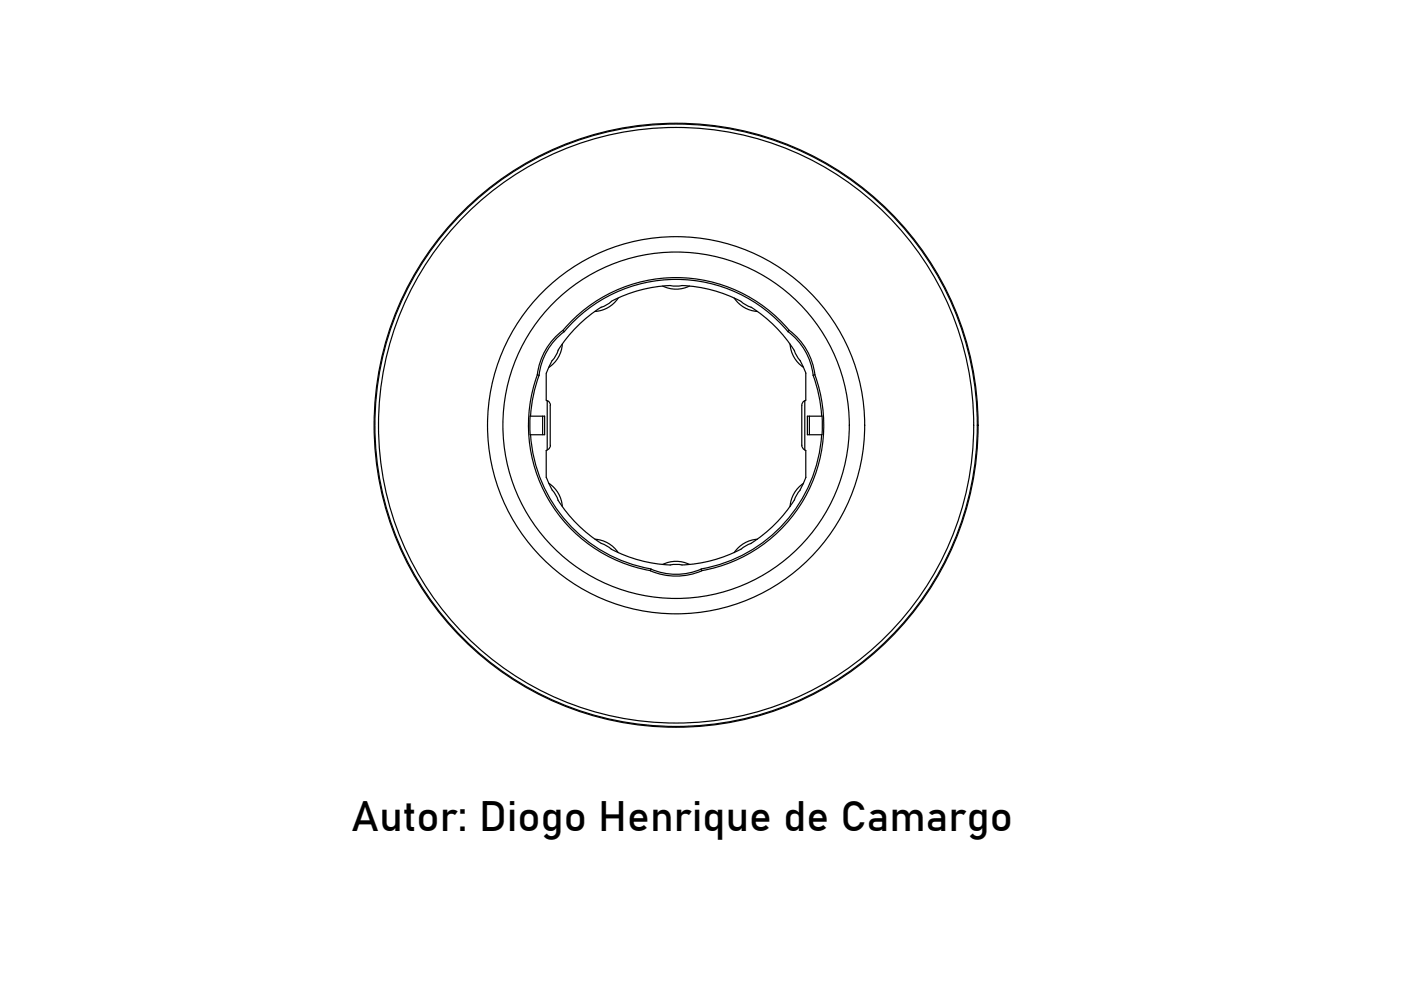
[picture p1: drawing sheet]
<svg xmlns="http://www.w3.org/2000/svg" width="297mm" height="210mm" viewBox="0 0 297 210" stroke-linecap="round" stroke-linejoin="round" font-family="sans-serif">
<!-- layer: 0 -->
<g fill="none" stroke="#000" stroke-width=".25">
<path d="M113.9 79.5l.4 .1M113.9 79.5a13.8 13.8 0 0 1 5.5-9.5 31.3 31.3 0 0 1 47.9 0 13.8 13.8 0 0 1 5.5 9.5M113.9 79.5a31.3 31.3 0 0 0 24 41.5M114.3 79.5a30.9 30.9 0 0 0-1.8 8.7M118.3 74.3l-.4 .9a13.1 13.1 0 0 0-2.1 3.9v5.8l.3 .2M119.2 73a6.4 6.4 0 0 1-2.8 4.9M119.4 70.1l.2 .2M119.6 70.3a13.4 13.4 0 0 0-5.3 9.3M119.6 70.3a30.9 30.9 0 0 1 47.5 0M129.6 63.9a27.8 27.8 0 0 1 14.5-3.3 27.6 27.6 0 0 1 13 3.3M129.6 63.9l-.8 .6a26.4 26.4 0 0 0-10.5 9.8M131.1 63.2a6.4 6.4 0 0 1-5 2.8"/>
<path d="M140.5 60.6a6.4 6.4 0 0 0 5.7 0M155.7 63.2a6.4 6.4 0 0 0 4.9 2.8M157.1 63.9l1.2 .9 1 .3M159.2 65.1a29.7 29.7 0 0 1 9.2 9.2M167.1 70.3a13.5 13.5 0 0 1 5.3 9.3l.4-.1a31.3 31.3 0 0 1-24 41.5M167.3 70.1l-.2 .2M167.5 73a6.4 6.4 0 0 0 2.9 4.9M168.4 74.3l.4 .9 .8 1.2M169.6 76.4l1.3 2.7M170.8 79.1v5.8l-.3 .2M172.4 79.5a30.9 30.9 0 0 1 1.8 8.7M112.4 88.2h3.1v4h-3.1"/>
<path d="M112.4 88.2v3.9M112.5 92.1a31 31 0 0 0 25.5 28.6 13.4 13.4 0 0 0 10.7 0M115 88.2v4M116 85v10.4M116.1 95.3l-.3 .2v5.7M116.2 85l.4 .4 .1 .5M116.7 86v8.4M116.7 94.4l-.1 .5-.4 .4M170 86v8.4l.1 .5 .4 .4M170.5 85l-.4 .4-.1 .5M170.5 95.3l.3 .2v5.7M170.6 85v10.4"/>
<path d="M171.6 88.2v4M174.2 92.1a30.9 30.9 0 0 1-25.5 28.5M174.3 88.2h-3.1v4h3.1M174.3 88.2v3.9M115.8 101.2l1.3 2.7M116.4 102.5a6.4 6.4 0 0 1 2.8 4.9M117.1 103.9l.8 1.2 .4 1M118.3 106a29.7 29.7 0 0 0 9.2 9.2M126.1 114.3a6.4 6.4 0 0 1 5 2.9M127.5 115.2l.9 .4 1.2 .9M140.5 119.7a6.4 6.4 0 0 1 5.7 0M159.3 115.2l-.5 .2a27.1 27.1 0 0 1-14.7 4.3h-.5a26.8 26.8 0 0 1-14-3.3"/>
<path d="M160.6 114.3a6.4 6.4 0 0 0-4.9 2.9M169.6 103.9l-.6 .8a26.6 26.6 0 0 1-8.8 9.8l-1 .7M170.4 102.5a6.4 6.4 0 0 0-2.9 4.9M170.9 101.2l-1.3 2.7M137.9 121a13.8 13.8 0 0 0 10.9 0M138 120.7l-.1 .3M148.7 120.7l.1 .3"/>
<circle cx="143.3" cy="90.2" r="63.1"/>
<circle cx="143.3" cy="90.2" r="64"/>
<circle cx="143.3" cy="90.2" r="63.9"/>
<circle cx="143.3" cy="90.2" r="40"/>
<circle cx="143.3" cy="90.2" r="36.7"/>
</g>
<text font-size="9" x="74.5" y="176.2">Autor: Diogo Henrique de Camargo</text>
</svg>
